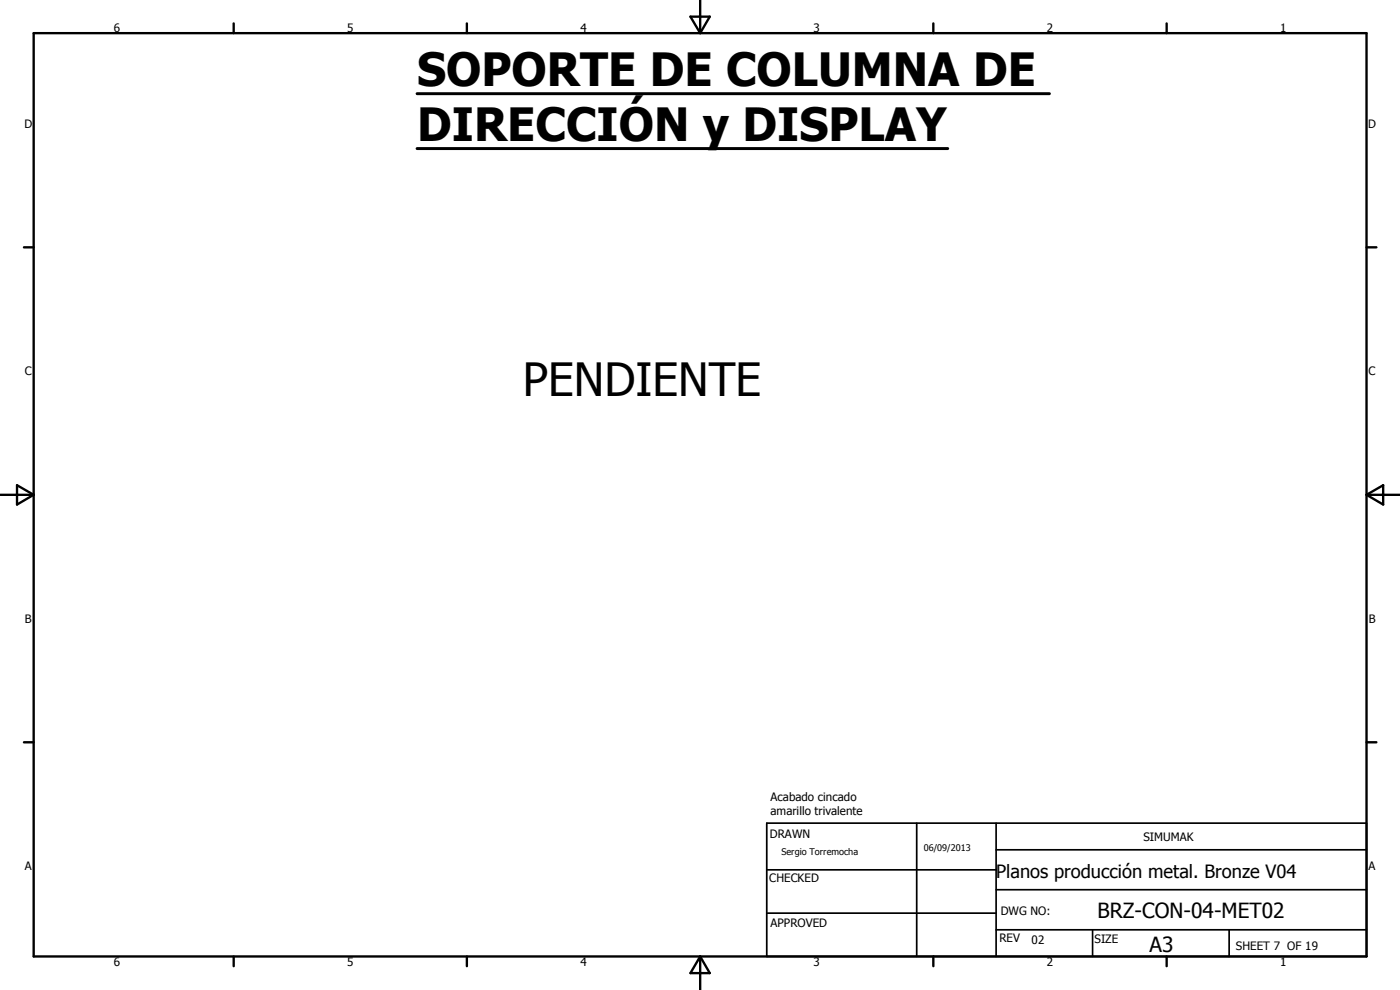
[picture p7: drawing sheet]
<svg xmlns="http://www.w3.org/2000/svg" width="420mm" height="297mm" viewBox="0 0 420 297" stroke-linecap="round" stroke-linejoin="round" font-family="sans-serif">
<g fill="none" stroke="#000" stroke-width=".71">
<path d="M10.1 9.9h400v277.1h-400zM70.1 7v2.9M140.1 7v2.9M207.2 5h5.8l-2.9 4.9zM210.1 0v9.9M280.1 7v2.9M350.1 7v2.9M7.2 74.2h2.9M410.1 74.2h3M.1 148.5h10M5.1 145.6l5 2.9-5 2.9zM410.1 148.5h10"/>
<path d="M410.1 148.5l5-2.9v5.8zM7.2 222.7h2.9M410.1 222.7h3M70.1 287v2.9M140.1 287v2.9M210.1 287v10M210.1 287l2.9 5h-5.8zM280.1 287v2.9M350.1 287v2.9"/>
</g>
<path d="M230.1 247h180v40h-180zM275.1 247v40M298.9 255h111.2M298.9 247v40M230.1 274h68.8M230.1 261h68.8M298.9 279h111.2M298.9 267h111.2M327.9 279v8M368.9 279v8" fill="none" stroke="#000" stroke-width=".51"/>
<path d="M125.2 28.1h189.7M125.2 44.6h159.2" fill="none" stroke="#000" stroke-width=".89"/>
<g font-size="13.7">
<text x="125.2" y="25.9">SOPORTE DE COLUMNA DE</text>
<text x="125.2" y="42.3">DIRECCIÓN y DISPLAY</text>
<text x="156.9" y="118.7">PENDIENTE</text>
</g>
<g font-size="6.3">
<text x="329.4" y="275.4">BRZ-CON-04-MET02</text>
<text x="345" y="285.6">A3</text>
</g>
<text font-size="5.5" x="298.9" y="263.4">Planos producción metal. Bronze V04</text>
<g font-size="3.5">
<text x="34.2" y="9.6">6</text>
<text x="104.2" y="9.6">5</text>
<text x="174.2" y="9.6">4</text>
<text x="244.2" y="9.6">3</text>
<text x="314.2" y="9.6">2</text>
<text x="384.2" y="9.6">1</text>
<text x="7.3" y="38.4">D</text>
<text x="410.6" y="38.4">D</text>
<text x="7.4" y="112.6">C</text>
<text x="410.7" y="112.6">C</text>
<text x="7.4" y="186.9">B</text>
<text x="410.8" y="186.9">B</text>
<text x="231.3" y="240.3">Acabado cincado</text>
<text x="231.3" y="244.4">amarillo trivalente</text>
<text x="231" y="251.5">DRAWN</text>
<text x="343.1" y="252.3">SIMUMAK</text>
<text x="7.4" y="261.1">A</text>
<text x="410.7" y="261.1">A</text>
<text x="230.9" y="264.6">CHECKED</text>
<text x="300.3" y="274.5">DWG NO:</text>
<text x="231.3" y="278.3">APPROVED</text>
<text x="299.9" y="282.6">REV</text>
<text x="309.6" y="283.3">02</text>
<text x="328.5" y="283.1">SIZE</text>
<text x="370.9" y="285.1">SHEET 7 OF 19</text>
<text x="34.2" y="289.9">6</text>
<text x="104.2" y="289.9">5</text>
<text x="174.2" y="289.9">4</text>
<text x="244.2" y="289.9">3</text>
<text x="314.2" y="289.9">2</text>
<text x="384.2" y="289.9">1</text>
</g>
<g font-size="2.7">
<text x="234.5" y="256.6">Sergio Torremocha</text>
<text x="277.2" y="255.3">06/09/2013</text>
</g>
</svg>
